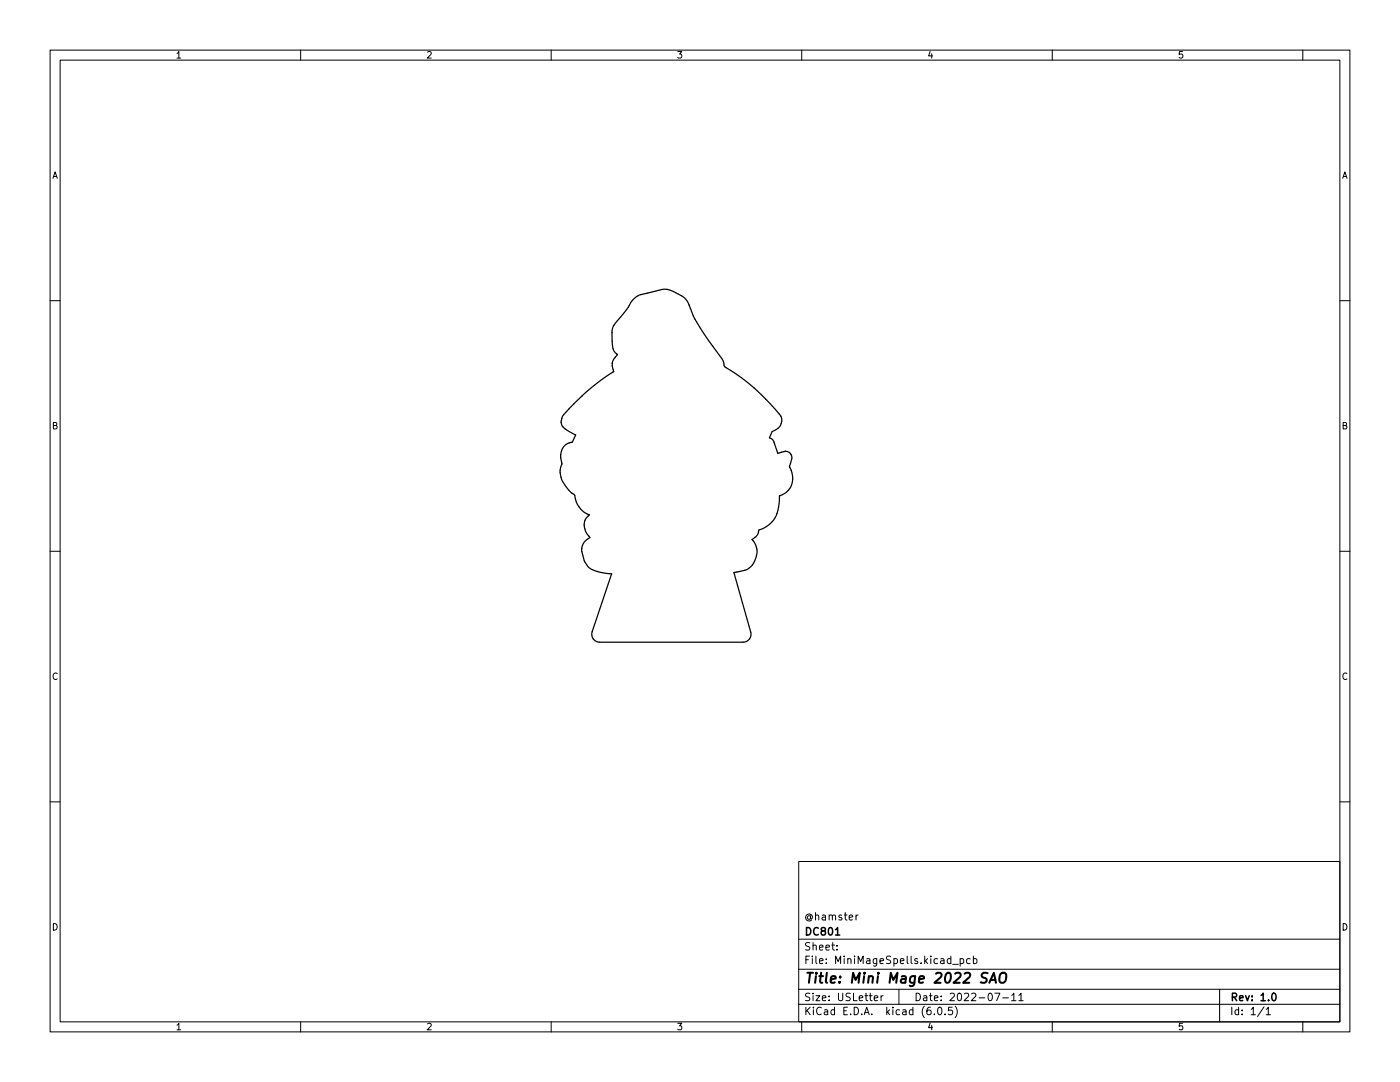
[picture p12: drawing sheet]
<svg xmlns="http://www.w3.org/2000/svg" width="279mm" height="216mm" viewBox="0 0 279 216" stroke-linecap="round" stroke-linejoin="round" font-family="sans-serif">
<g fill="none" stroke="#000" stroke-width=".2">
<path d="M10 10h259.4v195.9h-259.4zM12 12h255.4v191.9h-255.4zM60 10v2M110 10v2M160 10v2M210 10v2M260 10v2M10 60h2M267.4 60h2M10 110h2M267.4 110h2M10 160h2"/>
<path d="M267.4 160h2M159.4 171.9h108v32h-108zM159.4 197.4h108M159.4 193.4h108M159.4 187.4h108M167 189.4v.2M167 188.7v.1M170.8 182.6v1M171.3 182.6l-.5 .3M174.5 199.2l.7-.2-.1-.3h-.4l-.2 .2v.7h.6M175.8 198.7v1M176.3 198.7l-.5 .3"/>
<path d="M179.4 197.4v3M190.1 192.4h1.2M191.6 191.4l.4-.1 .3 .3-.1 .6h-.6M191.6 191.3v1.5M193.6 191.4l-.4-.1-.3 .3 .1 .6h.6M194.3 191.4l.4-.1 .3 .3-.2 .6h-.5M194.3 190.8v1.5M198.5 198.2h1l-.6 1.5M200.1 199.1h1.2M201.9 198.6l.4-.4v1.5M201.9 199.7h.9M203.3 198.6l.5-.4v1.5"/>
<path d="M203.3 199.7h.9M243.4 197.4v6.5M60 203.9v2M110 203.9v2M159.4 200.4h108M160 203.9v2M186.5 202.3v.2M187.3 201h.2a.8 .8 0 0 1 .5 .7 .8 .8 0 0 1-.5 .8 1 1 0 0 1-.2-1.5zM188.6 202.3v.2M190 201h-.7v.7l.2-.2 .5 .1 .1 .2-.1 .5-.2 .2-.5-.2M190.6 200.8a1.72 1.72 0 0 1 0 2.2M210 203.9v2"/>
<path d="M252.3 200.9l-1.3 1.9M252.7 201.4l.4-.4v1.5M252.7 202.5h.8M260 203.9v2"/>
</g>
<path d="M166.7 186.6h.9M254 198.2h.2a.8 .8 0 0 1 .5 .7 .8 .8 0 0 1-.5 .8 1 1 0 0 1-.2-1.5z" fill="none" stroke="#000" stroke-width=".3"/>
<path d="M197.1 194.2a.85 .85 0 0 0-1.1 .1 .45 .45 0 0 0 .2 .8l.6 .1a.51 .51 0 0 1 .1 .6 .51 .51 0 0 1-.4 .3l-.8-.1M197.4 196.1l1-2 .4 2M197.7 195.5h.9M199.6 194.4a.69 .69 0 0 1 1.2 0 1.47 1.47 0 0 1-.6 1.7l-.6-.1a1.5 1.5 0 0 1 0-1.6z" fill="none" stroke="#000" stroke-width=".4"/>
<path d="M126.3 59.8a6.2 6.2 0 0 1 3.7-1.5l1-.3a4.4 4.4 0 0 1 4.5 .7 4.7 4.7 0 0 1 2.5 3.5l.6 1.3 1.3 2.2 3.7 5.2a3.3 3.3 0 0 1 1 2.2l.5 .4a39 39 0 0 1 10.8 9.8 2.31 2.31 0 0 1-1.8 2.8l-.6 1.3h.3a3.1 3.1 0 0 1 1.1 2.2l.3 .9 .5-.2a1.48 1.48 0 0 1 2.3 .7l-.2 1.4a1.35 1.35 0 0 0 .1 1.6 3.7 3.7 0 0 1-2.3 4.9 6.7 6.7 0 0 1-2.4 6l-1.8 .9v.1a2.08 2.08 0 0 1-1.3 1.7 4 4 0 0 1 .5 4.2 4 4 0 0 1-3.5 2.3l-.6 .1 3.3 11.9a1.59 1.59 0 0 1-1.5 2h-28.7a1.59 1.59 0 0 1-1.4-2l3.9-11.6h-.3a8 8 0 0 1-4.4-1.4 5.8 5.8 0 0 1-1.2-4.2 3 3 0 0 1 1.5-1.6 3.1 3.1 0 0 1-.5-4.2l.4-.4a4.6 4.6 0 0 1-2.9-3.8 6.4 6.4 0 0 1-2.9-5.2l.1-.5a3.8 3.8 0 0 0 0-2.3 2.58 2.58 0 0 1 2.3-2.7l.7-1.4-1.4-.7a2.03 2.03 0 0 1-1.4-2.4 6.3 6.3 0 0 1 1.9-2.5l3.5-3.4 2.5-2 2.5-1.7-.1-.1a2.56 2.56 0 0 1 .8-3.2 3.5 3.5 0 0 1-1-3.4 3.9 3.9 0 0 1 1.4-3.8l1.6-2z" fill="none" stroke="#000" stroke-width=".25"/>
<text font-size="2.8" x="160.4" y="196.2">Title: Mini Mage 2022 SAO</text>
<g font-size="2.1">
<text x="160.4" y="183.6">@hamster</text>
<text x="160.4" y="189.7">Sheet:</text>
<text x="160.4" y="186.7">DC801</text>
<text x="160.4" y="192.4">File: MiniMageSpells.kicad_pcb</text>
<text x="160.4" y="202.5">KiCad E.D.A. kicad (6.0.5)</text>
<text x="160.4" y="199.7">Size: USLetter</text>
<text x="182.4" y="199.7">Date: 2022-07-11</text>
<text x="245.4" y="199.7">Rev: 1.0</text>
<text x="245.4" y="202.5">Id: 1/1</text>
</g>
<g font-size="1.8">
<text x="35" y="11.6">1</text>
<text x="85" y="11.6">2</text>
<text x="135" y="11.6">3</text>
<text x="185" y="11.6">4</text>
<text x="235" y="11.6">5</text>
<text x="10.3" y="35.6">A</text>
<text x="267.7" y="35.6">A</text>
<text x="10.3" y="85.7">B</text>
<text x="267.7" y="85.7">B</text>
<text x="10.3" y="135.6">C</text>
<text x="267.7" y="135.6">C</text>
<text x="10.3" y="185.7">D</text>
<text x="267.7" y="185.7">D</text>
<text x="35" y="205.6">1</text>
<text x="85" y="205.6">2</text>
<text x="135" y="205.6">3</text>
<text x="185" y="205.6">4</text>
<text x="235" y="205.6">5</text>
</g>
</svg>
